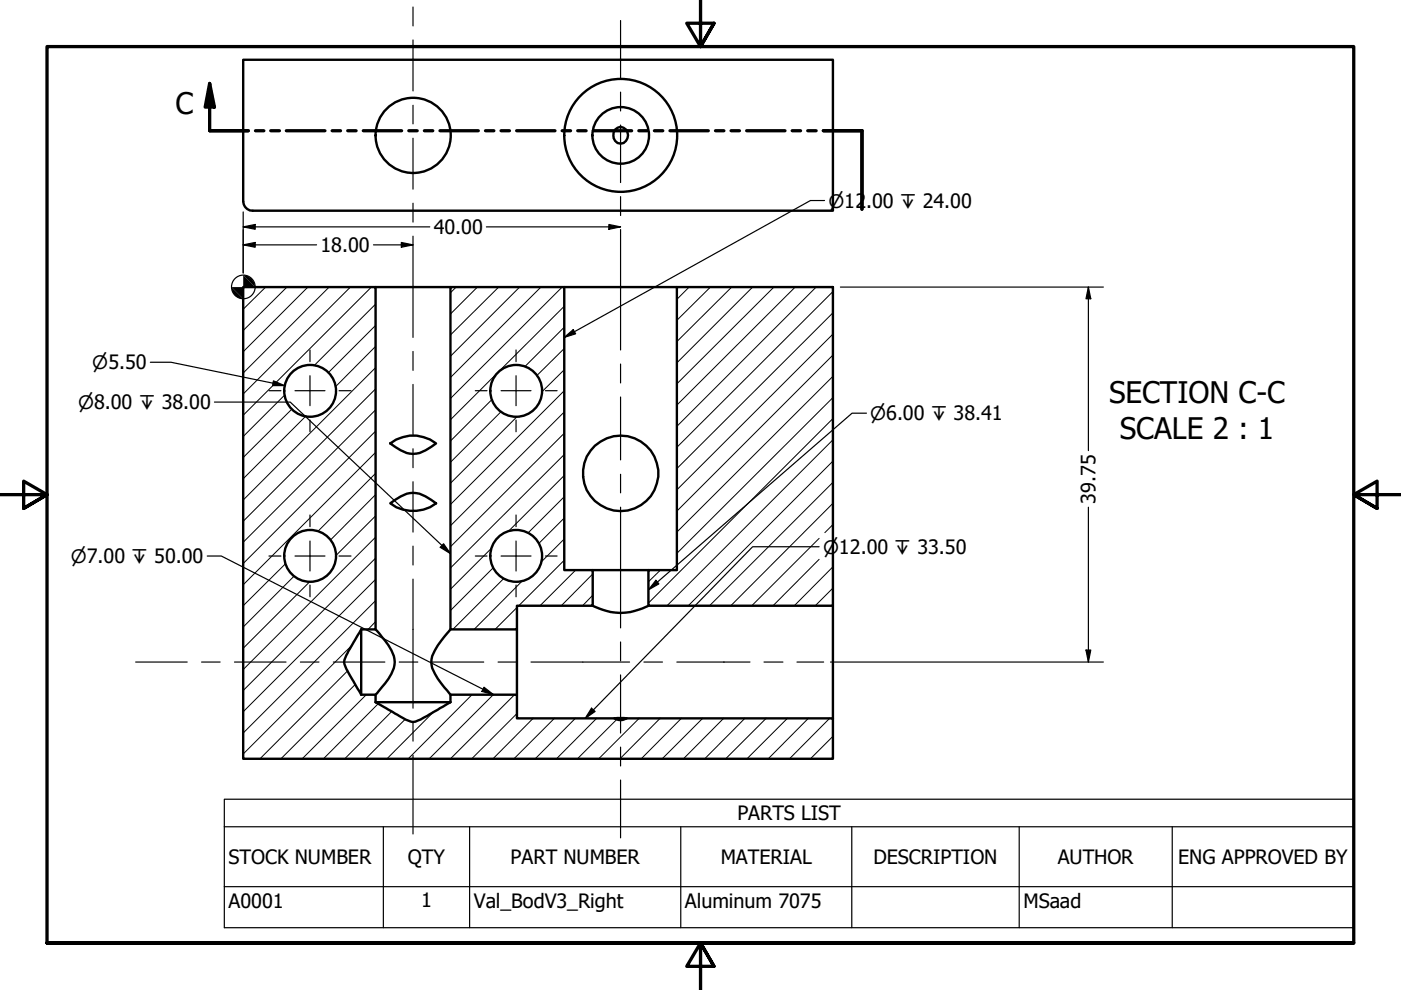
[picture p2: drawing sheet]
<svg xmlns="http://www.w3.org/2000/svg" width="297mm" height="210mm" viewBox="0 0 297 210" stroke-linecap="round" stroke-linejoin="round" font-family="sans-serif">
<!-- layer: Hatch (ANSI) -->
<g fill="none" stroke="#000" stroke-width=".21">
<path d="M51.8 60.9l-.2 .2M56.3 60.9l-4.7 4.7M60.8 60.9l-9.2 9.2M65.3 60.9l-13.7 13.7M69.8 60.9l-18.2 18.2M74.3 60.9l-22.7 22.6M78.7 60.9l-27.1 27.1M79.6 77.9l-28 28.1M79.6 73.4l-8.5 8.6M79.6 69l-10 10M79.6 64.5l-12.9 12.9M96.7 60.9l-1.2 1.2"/>
<path d="M101.2 60.9l-5.7 5.7M105.7 60.9l-10.2 10.1M110.2 60.9l-14.7 14.6M114.7 60.9l-19.2 19.1M119.2 60.9l-23.7 23.6M119.6 78.4l-4.7 4.7M119.6 73.9l-5.7 5.7M119.6 69.4l-8.3 8.3M119.6 64.9l-24.1 24.1M146.1 60.9l-2.6 2.6M150.6 60.9l-7.1 7M155.1 60.9l-11.6 11.5"/>
<path d="M159.6 60.9l-16.1 16M164.1 60.9l-20.6 20.5M168.6 60.9l-25.1 25M173 60.9l-29.5 29.5M176.6 79.8l-33.1 33M176.6 75.3l-33.1 33.1M176.6 61.8l-33.1 33M176.6 70.8l-33.1 33.1M176.6 66.3l-33.1 33M60.3 83.8l-8.7 8.8M61.8 86.8l-10.2 10.2M64.8 88.2l-13.2 13.3"/>
<path d="M79.6 95.9l-28 28.1M79.6 91.4l-28 28.1M79.6 86.9l-28 28.1M79.6 82.5l-28 28M104.3 84.7l-8.8 8.8M106.2 87.3l-10.7 10.7M109.7 88.3l-14.2 14.2M119.6 96.4l-24.1 24M119.6 87.3l-24.1 24.2M119.6 82.8l-24.1 24.2M119.6 91.9l-24.1 24M176.6 93.3l-35.2 35.1"/>
<path d="M176.6 84.3l-33.1 33M176.6 97.8l-30.7 30.6M176.6 88.7l-39.1 39.2M60.5 119.5l-8.9 8.9M79.6 118.3l-28 28.1M79.6 113.9l-28 28.1M79.6 109.4l-8.4 8.4M79.6 104.9l-9.6 9.6M79.6 100.4l-12.2 12.3M104.2 116.2l-8.7 8.7M119.6 105.3l-7.6 7.7M119.6 100.8l-11.8 11.9"/>
<path d="M119.6 118.8l-9.6 9.6M119.6 114.3l-4.9 4.9M119.6 109.8l-5.4 5.4M173.7 114.1l-14.3 14.3M173.7 118.6l-9.8 9.8M176.6 111.2l-1.7 1.7M176.6 106.7l-21.7 21.7M176.6 102.3l-26.2 26.1M62.4 122.1l-10.8 10.8M65.7 123.4l-14.1 14M74.5 136.9l-22.9 23M79.6 131.8l-1.6 1.6"/>
<path d="M79.6 127.4l-28 28M79.6 122.8l-28 28.1M104.6 120.4l-9.1 9M106.8 122.7l-10.8 10.7M109.6 128.8l-4.6 4.6M109.6 133.3l-.1 .1M110.7 123.2l-10.2 10.2M122 120.9l-7.5 7.5M125.7 126.2l-2.2 2.2M125.7 121.7l-6.7 6.7M140 120.9l-2.5 2.5M176.6 124.7l-3.8 3.7"/>
<path d="M176.6 120.2l-8.2 8.2M73.7 142.3l-18.6 18.6M75.3 145.1l-15.7 15.8M77.7 147.3l-13.6 13.6M80.2 149.2l-11.6 11.7M83.1 150.8l-10 10.1M85.9 152.5l-8.4 8.4M91.9 151l-9.9 9.9M95.6 147.3l-.1 .1M100.1 147.3l-13.5 13.6M104.6 147.3l-13.6 13.6M109.1 147.3l-13.6 13.6"/>
<path d="M109.6 151.3l-9.6 9.6M113 152.3l-8.5 8.6M117.5 152.3l-8.5 8.6M122 152.3l-8.5 8.6M126.5 152.3l-8.5 8.6M130.8 152.5l-8.4 8.4M135.5 152.3l-8.6 8.6M140 152.3l-8.6 8.6M144.5 152.3l-8.5 8.6M149 152.3l-8.6 8.6M153.4 152.3l-8.5 8.6M157.9 152.3l-8.5 8.6"/>
<path d="M162.4 152.3l-8.5 8.6M166.9 152.3l-8.5 8.6M171.4 152.3l-8.5 8.6M175.9 152.3l-8.5 8.6M176.6 156.1l-4.8 4.8M176.6 160.6l-.3 .3"/>
</g>
<!-- layer: Visible (ANSI) -->
<g fill="none" stroke="#000" stroke-width=".51">
<path d="M51.6 12.7h125v32h-123a2 2 0 0 1-2-2zM130.4 27.5a1.61 1.61 0 0 1 2.1-.2 1.61 1.61 0 0 1 .5 2 1.53 1.53 0 0 1-1.8 1.1 1.53 1.53 0 0 1-1.2-1.7l.1-.7zM79.6 60.9h15.9M95.5 60.9h24.1v60h6.1v7.5h-16.1v5h-14.1zM119.6 60.9h23.9M143.5 60.9h33.1v67.5h-39.1v-7.5h6zM82.7 94a7.8 7.8 0 0 1 9.8 0 9 9 0 0 1-4.9 2.2 6 6 0 0 1-3.8-1.4zM82.7 106.7a9.1 9.1 0 0 1 4.9-2.2 6 6 0 0 1 3.8 1.5l1.1 .7a8.1 8.1 0 0 1-9.8 0zM76.6 133.4l-1.7 2.8a15.9 15.9 0 0 0-1.9 4.2 22.6 22.6 0 0 0 2.8 5.6l.8 1.3M76.6 133.4h3v-72.5h-28v100h125v-8.6h-43.8M76.6 133.4v13.9M79.6 133.4l1.4 1.6a8.1 8.1 0 0 1 2.6 6 12.2 12.2 0 0 1-3.2 5.4l-.8 .9"/>
<path d="M95.5 133.4l-1.3 1.6a12.6 12.6 0 0 0-2.7 4.7 4.5 4.5 0 0 0 .7 3.1l1.3 2.1 2 2.4M109.6 133.4v13.9M125.7 128.4a12.2 12.2 0 0 0 11.8 0M125.7 120.9h11.8M176.6 128.4v23.9M76.6 147.3h3v1.6M79.6 148.9l4.2 2.4a12.9 12.9 0 0 0 3.8 1.8 14.6 14.6 0 0 0 4.4-2.2l3.5-2M79.6 148.9h15.9M95.5 148.9v-1.6h14.1v5h20.7M130.3 152.3a2.31 2.31 0 0 0 2.5 0M130.3 152.3h2.5"/>
<circle cx="87.6" cy="28.7" r="8"/>
<circle cx="131.6" cy="28.7" r="6"/>
<circle cx="131.6" cy="28.7" r="12"/>
<circle cx="65.8" cy="82.9" r="5.5"/>
<circle cx="109.4" cy="82.9" r="5.5"/>
<circle cx="65.8" cy="117.9" r="5.5"/>
<circle cx="109.4" cy="117.9" r="5.5"/>
<circle cx="131.6" cy="100.4" r="8"/>
</g>
<!-- layer: Section Line (ANSI) -->
<g fill="none" stroke="#000" stroke-width=".7">
<path d="M44.4 17.7l1.1 5h-2zM44.4 17.7v10h8.2M54.2 27.7h1.7M57.4 27.7h1.8M60.7 27.7h8.2M70.4 27.7h1.8M73.7 27.7h1.8M77 27.7h8.2M86.7 27.7h1.8M90 27.7h1.8M93.3 27.7h8.1M102.9 27.7h1.8"/>
<path d="M106.2 27.7h1.8M109.5 27.7h8.2M119.2 27.7h1.8M122.5 27.7h1.8M125.8 27.7h8.1M135.4 27.7h1.8M138.7 27.7h1.8M142 27.7h8.2M151.7 27.7h1.8M155 27.7h1.8M158.3 27.7h8.1M168 27.7h1.7"/>
<path d="M171.3 27.7h1.7M174.6 27.7h8.2v16.7"/>
</g>
<path d="M44.4 17.7l1.1 5h-2z" fill-rule="evenodd" fill="#000"/>
<!-- layer: Symbol (ANSI) -->
<g fill="none" stroke="#000" stroke-width=".25">
<path d="M174.8 42.5h-3l-52.2 29M119.6 71.5l1.9-1.6 .5 .9zM45.5 85.3h16l34 32.1M183.7 87.6h-3l-43.2 37.5M43.9 117.9h3l57.7 29.4M94 115.3l1.5 2.1-2.2-1.4zM173.7 115.9h-14.1l-35.5 36.4M139.1 123l.6 .8-2.2 1.3zM102.6 145.7l2 1.6-2.4-.7zM125.4 150.1l.8 .7-2.1 1.5zM47.6 175.3v-5.8h239.4v5.8M47.6 175.3h239.4v12.7"/>
<path d="M47.6 175.3v21.4h239.4v-8.7M81.3 175.3v21.4M99.6 175.3v21.4M144.3 175.3v21.4M180.6 175.3v21.4M216.1 175.3v21.4M248.5 175.3v21.4M47.6 188h239.4"/>
</g>
<!-- layer: Border (ANSI) -->
<path d="M148.5 -.1v10l-2.9-5h5.8l-2.9 5 2.9-5M0 104.9h10l-5-2.9v5.8l5-2.9-5 2.9M297 104.9h-10l5-2.9v5.8l-5-2.9 5 2.9M10 199.9v-190h277v190h-277h277M151.4 204.9l-2.9-5 2.9 5h-5.8l2.9-5v10" fill="none" stroke="#000" stroke-width=".7"/>
<!-- layer: Centerline (ANSI) -->
<g fill="none" stroke="#000" stroke-width=".25">
<path d="M87.6 1.5v4M87.6 8.5v10.8M131.6 4.4v12.1M131.6 19.5v4M87.6 22.3v4M87.6 29.3v10.8M131.6 26.5v12.2M87.6 43.1v4M87.6 50.1v21.4M131.6 41.7v4M131.6 48.7v25.5M87.6 74.5v4"/>
<path d="M131.6 77.2v4M87.6 81.5v10.7M87.6 95.2v4M131.6 84.2v13.3M87.6 102.1v10.7M87.6 115.8v4M131.6 100.6v3.9M131.6 107.5v25.6M87.6 122.8v27.3M131.6 136.1v4M28.8 140.4h10.9M42.7 140.4h4"/>
<path d="M49.7 140.4h10.9M63.7 140.4h3.9M70.7 140.4h10.9M84.6 140.4h4M87.6 153.1v4M91.6 140.4h11M105.6 140.4h3.9M112.6 140.4h20.9M131.6 143.1v12.3M131.6 158.4v4M136.5 140.4h4M143.5 140.4h15.5"/>
<path d="M162 140.4h4M169 140.4h5.6M87.6 160.1v16.7M131.6 165.4v12.2"/>
</g>
<!-- layer: Dimension (ANSI) -->
<g fill="none" stroke="#000" stroke-width=".25">
<path d="M51.6 51.9l2.5-.5v1zM51.6 48.1l2.5-.5v1zM51.6 51.9h15.5M51.6 44.9v13M51.6 48.1h39.5M79.2 51.9h8.4M85.1 51.4l2.5 .5-2.5 .5zM103.1 48.1h28.5M129.1 47.6l2.5 .5-2.5 .5zM31.9 76.8h4.4l24 5M178.2 60.9h55.7M230.8 60.9l.5 2.4h-1z"/>
<path d="M230.8 60.9v34.6M58 80.7l2.3 1.1h-2.5zM230.8 107.5v32.9M230.3 137.8h1l-.5 2.6zM176.1 140.4h57.8"/>
<circle cx="51.6" cy="60.8" r="2.51"/>
</g>
<g fill="#000">
<path d="M51.6 51.9l2.5-.5v1z" fill-rule="evenodd"/>
<path d="M51.6 48.1l2.5-.5v1z" fill-rule="evenodd"/>
<path d="M85.1 51.4l2.5 .5-2.5 .5z" fill-rule="evenodd"/>
<path d="M129.1 47.6l2.5 .5-2.5 .5z" fill-rule="evenodd"/>
<path d="M49.1 60.9l2.5 2.4a2.39 2.39 0 0 1-2.5-2.4z" fill-rule="evenodd"/>
<path d="M51.6 58.3l2.5 2.6h-5l2.5 2.4z" fill-rule="evenodd"/>
<path d="M51.6 58.3a2.6 2.6 0 0 1 2.5 2.6z" fill-rule="evenodd"/>
<path d="M230.8 60.9l.5 2.4h-1z" fill-rule="evenodd"/>
<path d="M58 80.7l2.3 1.1h-2.5z" fill-rule="evenodd"/>
<path d="M230.3 137.8h1l-.5 2.6z" fill-rule="evenodd"/>
</g>
<!-- layer: Symbol (ANSI) -->
<g fill="#000">
<path d="M119.6 71.5l1.9-1.6 .5 .9z" fill-rule="evenodd"/>
<path d="M94 115.3l1.5 2.1-2.2-1.4z" fill-rule="evenodd"/>
<path d="M139.1 123l.6 .8-2.2 1.3z" fill-rule="evenodd"/>
<path d="M102.6 145.7l2 1.6-2.4-.7z" fill-rule="evenodd"/>
<path d="M125.4 150.1l.8 .7-2.1 1.5z" fill-rule="evenodd"/>
</g>
<!-- layer: Center Mark (ANSI) -->
<g fill="none" stroke="#000" stroke-width=".25">
<path d="M65.7 74.2v2.5M65.7 79.7v6.3M109.4 74.2v2.5M109.4 79.7v6.3M57 82.8h2.6M62.5 82.8h6.4M65.7 89.1v2.4M71.9 82.8h2.5M100.8 82.8h2.5M106.2 82.8h6.4M109.4 89.1v2.4M115.6 82.8h2.5"/>
<path d="M57 117.9h2.6M62.5 117.9h6.4M65.7 109.2v2.5M65.7 114.7v6.4M71.9 117.9h2.5M100.8 117.9h2.5M106.2 117.9h6.4M109.4 109.2v2.5M109.4 114.7v6.4M115.6 117.9h2.5M65.7 124.1v2.4M109.4 124.1v2.4"/>
</g>
<g font-size="6.3">
<text x="37.2" y="24.1">C</text>
<text x="235.1" y="85.4">SECTION C-C</text>
<text x="237.4" y="93">SCALE 2 : 1</text>
</g>
<g font-size="4.2">
<text x="183.6" y="44">.00 ↧ 24.00</text>
<text x="67.9" y="53.4">18.00</text>
<text x="91.9" y="49.6">40.00</text>
<text x="232.3" y="106.8" transform="rotate(-90 232.3 106.8)">39.75</text>
<text x="156.3" y="173.9">PARTS LIST</text>
<text x="48.5" y="183.2">STOCK NUMBER</text>
<text x="86.5" y="183.2">QTY</text>
<text x="108.3" y="183.2">PART NUMBER</text>
<text x="152.8" y="183.2">MATERIAL</text>
<text x="185.2" y="183.2">DESCRIPTION</text>
<text x="224.3" y="183.2">AUTHOR</text>
<text x="249.8" y="183.2">ENG APPROVED BY</text>
<text x="48.5" y="192.4">A0001</text>
<text x="89.3" y="192.4">1</text>
<text x="100.5" y="192.4">Val_BodV3_Right</text>
<text x="145.2" y="192.4">Aluminum 7075</text>
<text x="217" y="192.4">MSaad</text>
</g>
<g font-size="3.9">
<text x="175.6" y="44">⌀12</text>
<text x="19.6" y="78.3">⌀5.50</text>
<text x="16.6" y="86.8">⌀8.00 ↧ 38.00</text>
<text x="184.5" y="89.1">⌀6.00 ↧ 38.41</text>
<text x="15" y="119.4">⌀7.00 ↧ 50.00</text>
<text x="174.5" y="117.4">⌀12.00 ↧ 33.50</text>
</g>
</svg>
